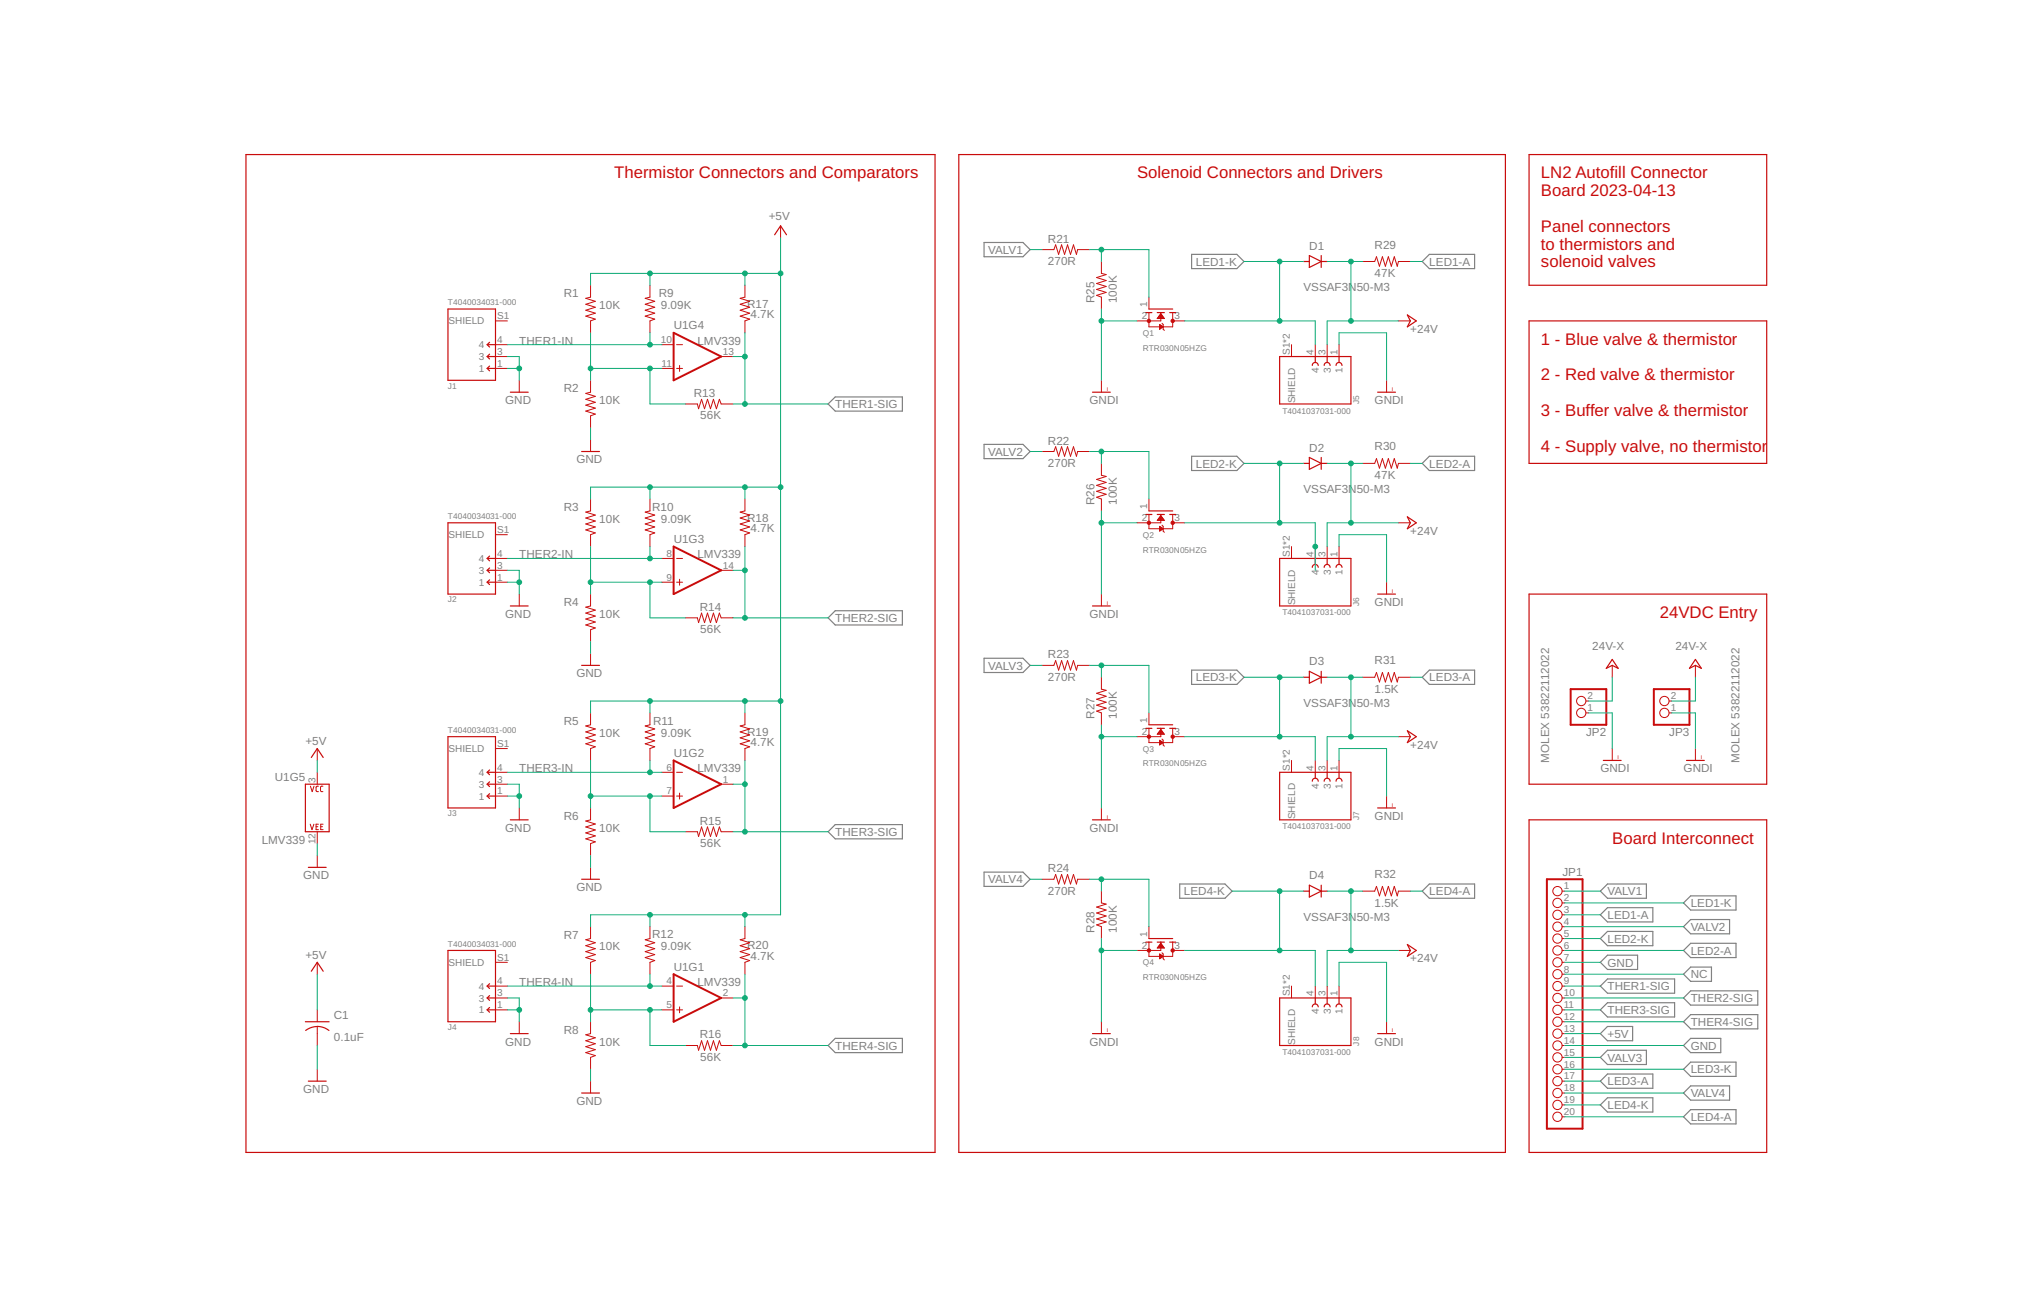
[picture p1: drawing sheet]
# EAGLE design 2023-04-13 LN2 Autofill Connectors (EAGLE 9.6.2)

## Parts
C1  0.1uF  C-USC0805  [C0805]
D1  VSSAF3N50-M3  GF1  [SMA-DO214AC]
D2  VSSAF3N50-M3  GF1  [SMA-DO214AC]
D3  VSSAF3N50-M3  GF1  [SMA-DO214AC]
D4  VSSAF3N50-M3  GF1  [SMA-DO214AC]
J1  T4040034031-000  [TE_T4040034031-000]
J2  T4040034031-000  [TE_T4040034031-000]
J3  T4040034031-000  [TE_T4040034031-000]
J4  T4040034031-000  [TE_T4040034031-000]
J5  T4041037031-000  [TE_T4041037031-000]
J6  T4041037031-000  [TE_T4041037031-000]
J7  T4041037031-000  [TE_T4041037031-000]
J8  T4041037031-000  [TE_T4041037031-000]
JP1  PINHD-1X20  [1X20]
JP2  MOLEX 53822112022  PINHD-1X2MOLEX-02-VERT  [MOLEX-02-VERT]
JP3  MOLEX 53822112022  PINHD-1X2MOLEX-02-VERT  [MOLEX-02-VERT]
Q1  RTR030N05HZG  MOSFET-NREFLOW  [SOT23]
Q2  RTR030N05HZG  MOSFET-NREFLOW  [SOT23]
Q3  RTR030N05HZG  MOSFET-NREFLOW  [SOT23]
Q4  RTR030N05HZG  MOSFET-NREFLOW  [SOT23]
R1  10K  R-US_R0805  [R0805]
R2  10K  R-US_R0805  [R0805]
R3  10K  R-US_R0805  [R0805]
R4  10K  R-US_R0805  [R0805]
R5  10K  R-US_R0805  [R0805]
R6  10K  R-US_R0805  [R0805]
R7  10K  R-US_R0805  [R0805]
R8  10K  R-US_R0805  [R0805]
R9  9.09K  R-US_R0805  [R0805]
R10  9.09K  R-US_R0805  [R0805]
R11  9.09K  R-US_R0805  [R0805]
R12  9.09K  R-US_R0805  [R0805]
R13  56K  R-US_R0805  [R0805]
R14  56K  R-US_R0805  [R0805]
R15  56K  R-US_R0805  [R0805]
R16  56K  R-US_R0805  [R0805]
R17  4.7K  R-US_R0805  [R0805]
R18  4.7K  R-US_R0805  [R0805]
R19  4.7K  R-US_R0805  [R0805]
R20  4.7K  R-US_R0805  [R0805]
R21  270R  R-US_R0805  [R0805]
R22  270R  R-US_R0805  [R0805]
R23  270R  R-US_R0805  [R0805]
R24  270R  R-US_R0805  [R0805]
R25  100K  R-US_R0805  [R0805]
R26  100K  R-US_R0805  [R0805]
R27  100K  R-US_R0805  [R0805]
R28  100K  R-US_R0805  [R0805]
R29  47K  R-US_R0805  [R0805]
R30  47K  R-US_R0805  [R0805]
R31  1.5K  R-US_R0805  [R0805]
R32  1.5K  R-US_R0805  [R0805]
U1  LMV339  LM339SOIC-14  [SOIC127P599X175-14]

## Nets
+5V: C1.1 JP1.13 R1.2 R3.2 R5.2 R7.2 R9.2 R10.2 R11.2 R12.2 R17.2 R18.2 R19.2 R20.2 U1.3(P$V+)
+24V: D1.K(C) D2.K(C) D3.K(C) D4.K(C) J5.3 J6.3 J7.3 J8.3 JP2.2 JP3.2 R29.1 R30.1 R31.1 R32.1 ; supply symbol labelled 24V-X
GND: C1.2 J1.1 J1.3 J2.1 J2.3 J3.1 J3.3 J4.1 J4.3 JP1.7 JP1.14 R2.1 R4.1 R6.1 R8.1 U1.12(P$V-)
GNDI: J5.1 J6.1 J7.1 J8.1 JP2.1 JP3.1 Q1.2(S) Q2.2(S) Q3.2(S) Q4.2(S) R25.1 R26.1 R27.1 R28.1
LED1-A: JP1.3 R29.2
LED1-K: D1.A J5.4 JP1.2 Q1.3(D)
LED2-A: JP1.6 R30.2
LED2-K: D2.A J6.4 JP1.5 Q2.3(D)
LED3-A: JP1.17 R31.2
LED3-K: D3.A J7.4 JP1.16 Q3.3(D)
LED4-A: JP1.20 R32.2
LED4-K: D4.A J8.4 JP1.19 Q4.3(D)
N$1: Q1.1(G) R21.2 R25.2
N$2: Q2.1(G) R22.2 R26.2
N$3: Q3.1(G) R23.2 R27.2
N$4: Q4.1(G) R24.2 R28.2
NC: JP1.8
THER1-IN: J1.4 R9.1 U1.10(-IN)
THER1-SIG: JP1.9 R13.1 R17.1 U1.13(OUT)
THER2-IN: J2.4 R10.1 U1.8(-IN)
THER2-SIG: JP1.10 R14.1 R18.1 U1.14(OUT)
THER3-IN: J3.4 R11.1 U1.6(-IN)
THER3-SIG: JP1.11 R15.1 R19.1 U1.1(OUT)
THER4-IN: J4.4 R12.1 U1.4(-IN)
THER4-SIG: JP1.12 R16.1 R20.1 U1.2(OUT)
TRIM1: R1.1 R2.2 R13.2 U1.11(+IN)
TRIM2: R3.1 R4.2 R14.2 U1.9(+IN)
TRIM3: R5.1 R6.2 R15.2 U1.7(+IN)
TRIM4: R7.1 R8.2 R16.2 U1.5(+IN)
VALV1: JP1.1 R21.1
VALV2: JP1.4 R22.1
VALV3: JP1.15 R23.1
VALV4: JP1.18 R24.1
Unconnected: J1.S1(SHIELD) J2.S1(SHIELD) J3.S1(SHIELD) J4.S1(SHIELD) J5.S1(SHIELD) J5.S2(SHIELD) J6.S1(SHIELD) J6.S2(SHIELD) J7.S1(SHIELD) J7.S2(SHIELD) J8.S1(SHIELD) J8.S2(SHIELD)

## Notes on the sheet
- Thermistor Connectors and Comparators | Solenoid Connectors and Drivers
- LN2 Autofill Connector
  Board 2023-04-13
  
  Panel connectors
  to thermistors and
  solenoid valves
- 1 - Blue valve & thermistor
  
  2 - Red valve & thermistor
  
  3 - Buffer valve & thermistor
  
  4 - Supply valve, no thermistor
- 24VDC Entry
- Board Interconnect
